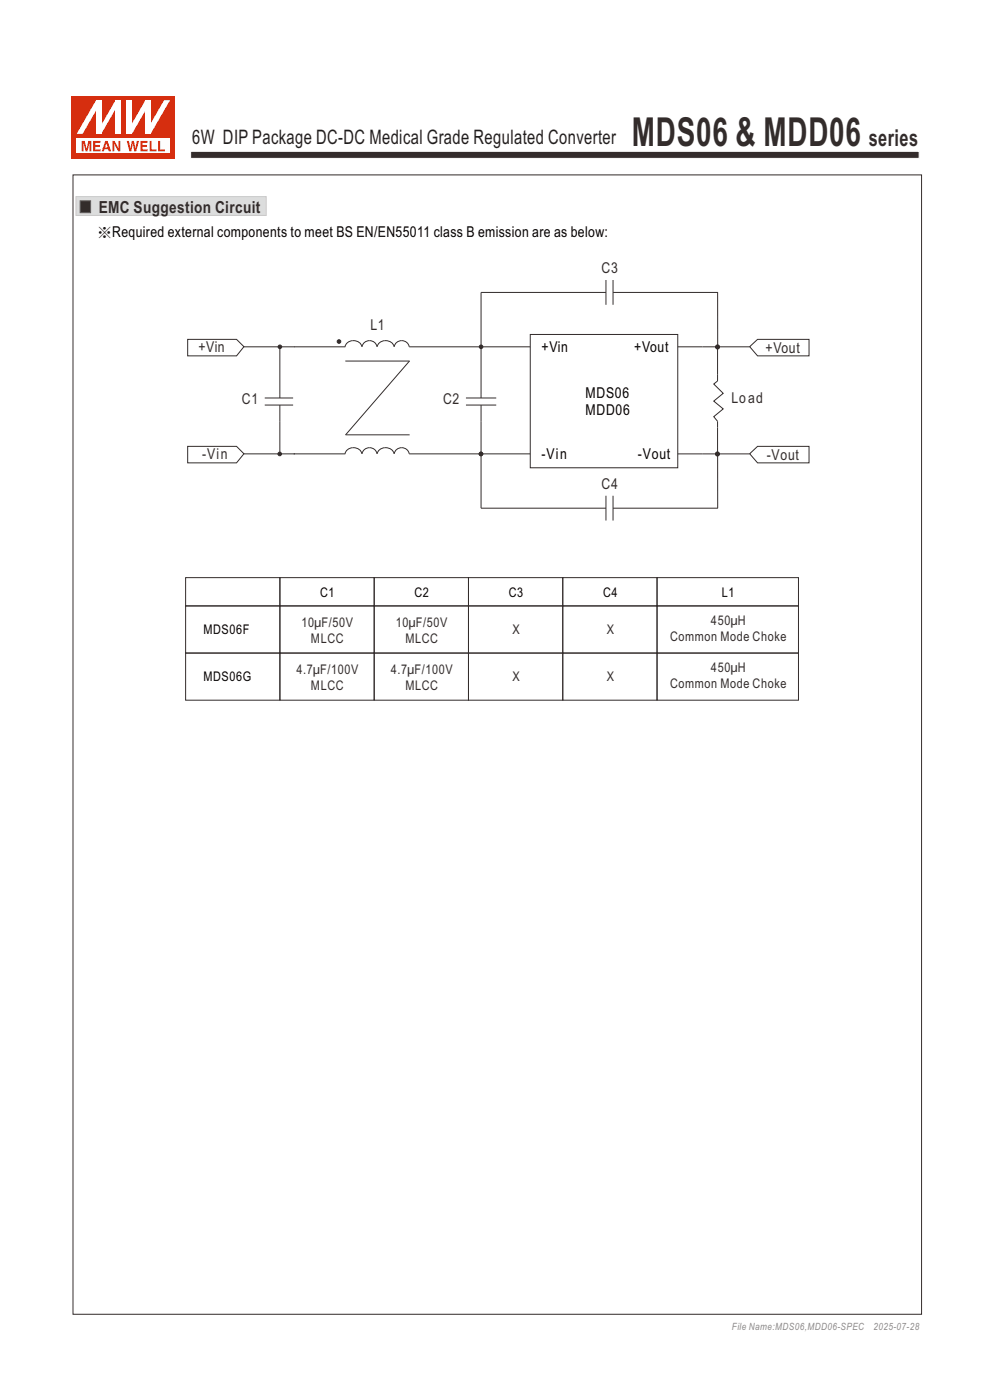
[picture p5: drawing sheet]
<svg xmlns="http://www.w3.org/2000/svg" width="210mm" height="297mm" viewBox="0 0 210 297" stroke-linecap="round" stroke-linejoin="round" font-family="sans-serif">
<path d="M40.4 32.1h154.6v1.5h-154.6z" fill-rule="evenodd" fill="#332c2b" stroke="#fefefe" stroke-width=".21"/>
<path d="M15.2 20.4h22v13.2h-22z" fill-rule="evenodd" fill="#d62e0f"/>
<path d="M16.3 29.4h19.8v3.1h-19.8z" fill-rule="evenodd" fill="#fefefe"/>
<g fill="#d62e0f">
<path d="M26.9 29.9h.4l.4 1.6 .3-1.6h.4l.3 1.6 .3-1.6h.5l-.6 2.2h-.4l-.3-1.7-.3 1.7h-.4z" fill-rule="evenodd"/>
<path d="M29.8 29.9h1.5v.4h-1.1v.5h1v.3h-1v.6h1.1v.4h-1.5z" fill-rule="evenodd"/>
<path d="M31.7 29.9h.5v1.8h1v.4h-1.5z" fill-rule="evenodd"/>
<path d="M33.5 29.9h.5v1.8h1v.4h-1.5z" fill-rule="evenodd"/>
<path d="M17.3 29.9h.7l.4 1.7 .3-1.7h.7v2.2h-.4v-1.8l-.4 1.8h-.5l-.4-1.8v1.8h-.4z" fill-rule="evenodd"/>
<path d="M19.8 29.9h1.5v.4h-1.1v.5h1v.3h-1v.6h1.2v.4h-1.6z" fill-rule="evenodd"/>
<path d="M22.6 30.4l.2 .9h-.5zM22.3 29.9l-.7 2.2h.4l.2-.4h.7l.2 .4h.5l-.8-2.2z" fill-rule="evenodd"/>
<path d="M23.8 29.9h.5l.8 1.5v-1.5h.4v2.2h-.4l-.9-1.6v1.6h-.4z" fill-rule="evenodd"/>
</g>
<g fill="#fff">
<path d="M24.5 21.3h1.1v7.1h-1.1z" fill-rule="evenodd"/>
<path d="M24.5 21.3h1.1l-4.1 7.1h-1.1z" fill-rule="evenodd"/>
<path d="M20.4 21.3h1.1v7.1h-1.1z" fill-rule="evenodd"/>
<path d="M20.4 21.3h1.1v.3l-4 6.8h-1.2z" fill-rule="evenodd"/>
<path d="M30.8 21.3h1.1v7.1h-1.1z" fill-rule="evenodd"/>
<path d="M34.8 21.3h1.3l-4.2 7.1h-1v-.3z" fill-rule="evenodd"/>
<path d="M26.9 21.3h1.1v7.1h-1.1z" fill-rule="evenodd"/>
<path d="M30.8 21.3h1.1v.2l-3.9 6.9h-1.1v-.3z" fill-rule="evenodd"/>
</g>
<path d="M16.1 41.7h40.4v4h-40.4z" fill-rule="evenodd" fill="#dcdddd" stroke="#c9caca" stroke-width=".21"/>
<path d="M17 42.6h2.2v2.5h-2.2z" fill-rule="evenodd" fill="#332c2b" stroke="#5f5d5d" stroke-width=".21"/>
<g fill="none" stroke="#332c2b" stroke-width=".21">
<path d="M128.5 59.4v5.3M130 59.4v5.3M39.8 72h10.4l1.5 1.5-1.5 2h-10.4zM51.7 73.6h21.6M59.4 73.6v10.8M73.2 73.6a1.88 1.88 0 0 1 1.8-1.3 1.88 1.88 0 0 1 1.8 1.3 1.64 1.64 0 0 1 1.6-1.3 1.64 1.64 0 0 1 1.6 1.3M73.3 76.6h13.5M80 73.6a1.89 1.89 0 0 1 1.8-1.3 1.89 1.89 0 0 1 1.8 1.3M83.6 73.6a1.62 1.62 0 0 1 1.6-1.3 1.62 1.62 0 0 1 1.6 1.3h25.6M86.9 76.6l-13.6 15.7M112.5 71h31.3v28.2h-31.3zM128.5 62h-26.5v22.4"/>
<path d="M130 62h22.3M143.8 73.6h15.2M152.2 73.6v7.2l-.8 .7 2 1.9-2 1.7 2 1.6-2 1.7 .8 1v6.9M152.2 62v11.6M159 73.5l1.7-1.5h10.9v3.5h-10.9zM39.8 94.7h10.4l1.5 1.6-1.5 1.9h-10.4zM51.7 96.3h21.6M56.2 84.4h6M56.2 85.9h6M59.4 85.9v10.4M73.2 96.3a1.88 1.88 0 0 1 1.8-1.3 1.88 1.88 0 0 1 1.8 1.3 1.64 1.64 0 0 1 1.6-1.3 1.64 1.64 0 0 1 1.6 1.3M73.3 92.2h13.6"/>
<path d="M80 96.3a1.89 1.89 0 0 1 1.8-1.3 1.89 1.89 0 0 1 1.8 1.3M83.6 96.3a1.62 1.62 0 0 1 1.6-1.3 1.62 1.62 0 0 1 1.6 1.3M86.8 96.3h25.6M98.8 84.4h6.5M98.8 85.9h6.5M102 85.9v21.9h26.5M143.8 96.3h15.2M152.2 96.5v11.3M159 96.3l1.7-1.6h10.9v3.5h-10.9zM128.5 105.2v5.2M130 105.2v5.2M130 107.8h22.3"/>
<path d="M39.4 122.5h20v6h-20zM39.4 128.5h20v10h-20zM39.4 138.5h20v10h-20zM59.4 122.5h20v6h-20zM59.4 128.5h20v10h-20zM59.4 138.5h20v10h-20zM79.4 122.5h20v6h-20zM79.4 128.5h20v10h-20zM79.4 138.5h20v10h-20zM99.4 122.5h20v6h-20zM99.4 128.5h20v10h-20zM99.4 138.5h20v10h-20z"/>
<path d="M119.4 122.5h20v6h-20zM119.4 128.5h20v10h-20zM119.4 138.5h20v10h-20zM139.4 122.5h30v6h-30zM139.4 128.5h30v10h-30zM139.4 138.5h30v10h-30z"/>
</g>
<g fill="#332c2b" stroke="#332c2b" stroke-width=".21">
<circle cx="59.4" cy="73.6" r=".38"/>
<circle cx="71.9" cy="72.5" r=".38"/>
<circle cx="102" cy="96.3" r=".38"/>
<circle cx="102" cy="73.6" r=".38"/>
<circle cx="59.3" cy="96.3" r=".38"/>
<circle cx="152.2" cy="73.6" r=".38"/>
<circle cx="152.2" cy="96.3" r=".38"/>
</g>
<path d="M15.5 37.1h180v241.7h-180z" fill="none" stroke="#332c2b" stroke-width=".21"/>
<text font-size="8.5" fill="#332c2b" x="134" y="31">MDS06 &amp; MDD06</text>
<text font-size="4.9" fill="#332c2b" x="184.3" y="31">series</text>
<text font-size="4.2" fill="#231f20" x="40.8" y="30.6">6W DIP Package DC-DC Medical Grade Regulated Converter</text>
<text font-size="3.5" fill="#332c2b" x="20.9" y="45.1">EMC Suggestion Circuit</text>
<g font-size="3.2">
<text x="20.6" y="50.2">※Required external components to meet BS EN/EN55011 class B emission are as below:</text>
<text x="114.9" y="74.6">+Vin</text>
<text x="134.5" y="74.6">+Vout</text>
<text x="124.2" y="88">MDD06</text>
<text x="124.2" y="84.4">MDS06</text>
<text x="114.9" y="97.3">-Vin</text>
<text x="135.3" y="97.3">-Vout</text>
</g>
<g font-size="3.2" fill="#332c2b">
<text x="127.6" y="58">C3</text>
<text x="78.6" y="70.1">L1</text>
<text x="42.1" y="74.7">+Vin</text>
<text x="162.4" y="74.8">+Vout</text>
<text x="51.3" y="85.8">C1</text>
<text x="94" y="85.8">C2</text>
<text x="155.2" y="85.6">Load</text>
<text x="42.9" y="97.4">-Vin</text>
<text x="162.6" y="97.5">-Vout</text>
<text x="127.6" y="103.8">C4</text>
</g>
<g font-size="2.8">
<text x="67.9" y="126.6">C1</text>
<text x="87.9" y="126.6">C2</text>
<text x="107.9" y="126.6">C3</text>
<text x="127.9" y="126.6">C4</text>
<text x="153.1" y="126.6">L1</text>
<text x="43.1" y="134.6">MDS06F</text>
<text x="43.1" y="144.6">MDS06G</text>
</g>
<g font-size="2.8" fill="#332c2b">
<text x="64" y="133.1">10μF/50V</text>
<text x="66" y="136.4">MLCC</text>
<text x="84" y="133.1">10μF/50V</text>
<text x="86" y="136.4">MLCC</text>
<text x="108.7" y="134.6">X</text>
<text x="128.7" y="134.6">X</text>
<text x="142.1" y="135.9">Common Mode Choke</text>
<text x="150.8" y="132.6">450μH</text>
<text x="62.9" y="143.1">4.7μF/100V</text>
<text x="82.9" y="143.1">4.7μF/100V</text>
<text x="150.8" y="142.6">450μH</text>
<text x="66" y="146.4">MLCC</text>
<text x="86" y="146.4">MLCC</text>
<text x="108.7" y="144.6">X</text>
<text x="128.7" y="144.6">X</text>
<text x="142.1" y="145.9">Common Mode Choke</text>
</g>
<g font-size="2.1" fill="#8b8b8c">
<text x="155.3" y="282.1">File Name:MDS06,MDD06-SPEC</text>
<text x="185.3" y="282.1">2025-07-28</text>
</g>
</svg>
